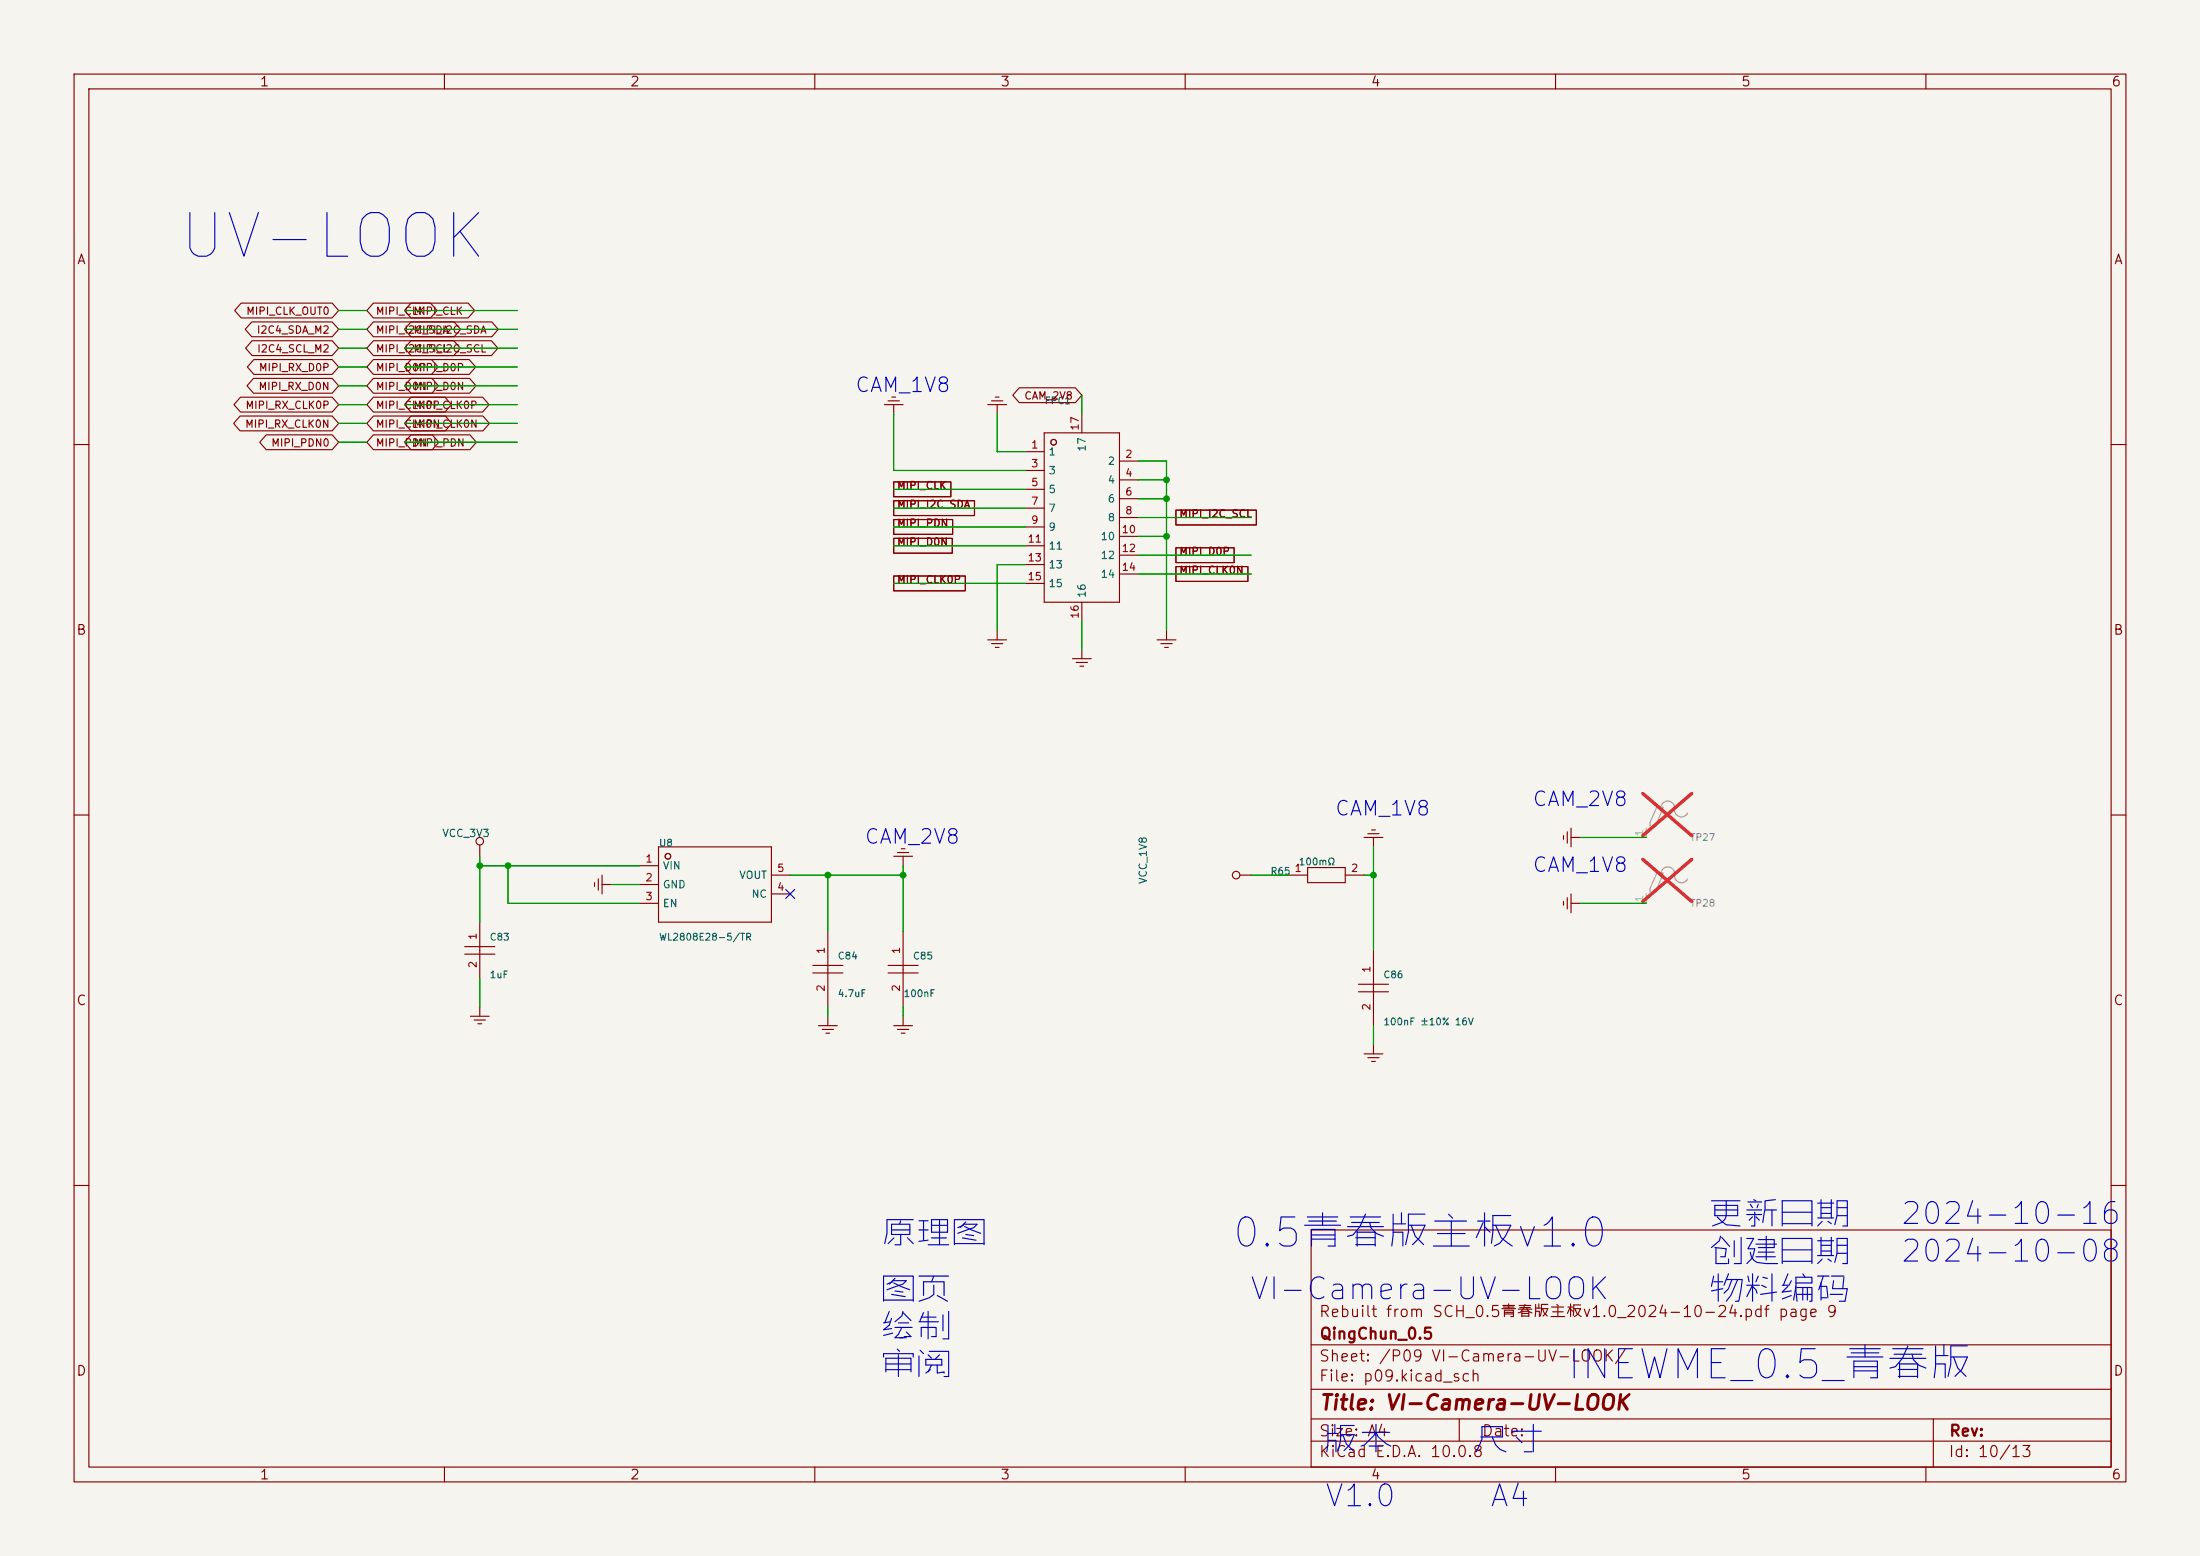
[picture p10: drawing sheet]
<svg xmlns="http://www.w3.org/2000/svg" width="297mm" height="210mm" viewBox="0 0 297 210" stroke-linecap="round" stroke-linejoin="round" font-family="sans-serif">
<path d="M0 0h297v210h-297z" fill="#f5f4ef" stroke="#f5f4ef" stroke-width=".14"/>
<g fill="none" stroke="#840000" stroke-width=".15">
<path d="M10 10h277v190h-277zM12 12h273v186h-273zM60 10v2M110 10v2M160 10v2M210 10v2M260 10v2M32.4 56.1h12.4l.9 1.1-.9 1h-12.4l-.9-1zM32.5 53.6h12.3l.9 1-.9 1h-12.3l-.9-1zM32.6 40.9h12.2l.9 1-.9 1h-12.2l-.9-1zM34 43.4h10.8l.9 1.1-.9 1h-10.8l-.9-1zM34 46h10.8l.9 1-.9 1h-10.8l-.8-1z"/>
<path d="M34.2 51.1h10.6l.9 1-.9 1h-10.6l-.9-1zM34.3 48.5h10.5l.9 1-.9 1h-10.5l-.9-1zM35.9 58.7h8.9l.9 1-.9 1h-8.9l-.8-1zM50.4 40.9h7.7l.9 1-.9 1h-7.7l-.9-1zM50.4 43.4h10.9l.9 1.1-.9 1h-10.9l-.9-1zM50.4 46h10.9l.8 1-.8 1h-10.9l-.9-1zM50.4 53.6h9.7l.8 1-.8 1h-9.7l-.9-1zM50.4 48.5h7.9l.8 1-.8 1h-7.9l-.9-1zM50.4 51.1h7.9l.9 1-.9 1h-7.9l-.9-1zM50.4 58.7h8l.8 1-.8 1h-8l-.9-1zM50.4 56.1h9.7l.9 1.1-.9 1h-9.7l-.9-1zM55.5 58.7h7.9l.9 1-.9 1h-7.9l-.9-1z"/>
<path d="M55.5 56.1h9.7l.9 1.1-.9 1h-9.7l-.9-1zM55.5 46h10.8l.9 1-.9 1h-10.8l-.9-1zM55.5 48.5h7.8l.9 1-.9 1h-7.8l-.9-1zM55.5 40.9h7.7l.9 1-.9 1h-7.7l-.9-1zM55.5 43.4h10.9l.9 1.1-.9 1h-10.9l-.9-1zM55.5 51.1h7.9l.9 1-.9 1h-7.9l-.9-1zM55.5 53.6h9.7l.8 1-.8 1h-9.7l-.9-1zM119.4 54.6h2.5M119.9 54.1h1.5M120.4 53.6h.5M120.6 54.6v1.3M133.3 54.6h2.6"/>
<path d="M133.9 54.1h1.5M134.4 53.6h.5M134.6 54.6v1.3M137.6 52.3h7.6l.8 1-.8 1h-7.6l-.9-1zM141 58.4h10.1v22.9h-10.1zM146 55.9v2.5M10 60h2M120.6 70.1h8v2h-8zM120.6 65h7.8v2h-7.8zM120.6 67.6h11v2h-11zM120.6 72.7h8v2h-8zM120.6 77.7h9.7v2h-9.7z"/>
<path d="M138.4 61h2.6M138.4 63.5h2.6M138.4 66h2.6M138.4 68.6h2.6M138.4 71.1h2.6M138.4 73.7h2.6M138.4 76.2h2.6M138.4 78.7h2.6M151.1 62.2h2.6M151.1 64.8h2.6M151.1 67.3h2.6M151.1 69.9h2.6"/>
<path d="M151.1 72.4h2.6M151.1 74.9h2.6M151.1 77.5h2.6M158.7 76.5h9.8v2h-9.8zM158.7 68.8h10.9v2.1h-10.9zM158.7 73.9h7.9v2h-7.9zM285 60h2M133.3 86.4h2.6M133.9 86.9h1.5M134.4 87.4h.5M134.6 85.1v1.3M144.8 88.9h2.5"/>
<path d="M145.3 89.4h1.5M145.8 89.9h.5M146 81.3v2.5M146 87.6v1.3M156.2 86.4h2.5M156.7 86.9h1.5M157.2 87.4h.5M157.5 85.1v1.3M10 110h2M64.8 114v1.6M80.3 119.1v.5M80.8 118.6v1.5"/>
<path d="M81.3 118.1v2.6M81.3 119.4h1.2M86.4 119.4h2.5M86.4 116.8h2.5M88.9 114.3h15.2v10.2h-15.2zM104.1 118.1h2.6M120.6 115.6h2.6M121.2 115.1h1.5M121.7 114.6h.5M121.9 115.6v1.2M167.4 118.1h1.5M174 118.1h2.5"/>
<path d="M176.5 117.1h5.1v2h-5.1zM181.6 118.1h2.5M184.1 113h2.6M184.7 112.5h1.5M185.2 112h.5M185.4 113v1.3M211.1 112.8v.5M211.6 112.3v1.5M212.1 111.8v2.5M212.1 113h1.3M285 110h2M62.7 127.8h4.1"/>
<path d="M62.7 128.8h4.1M63.5 137.2h2.5M64 137.7h1.5M64.5 138.2h.5M64.8 124.5v7.6M64.8 135.9v1.3M86.4 121.9h2.5M104.1 120.7h2.6M109.7 130.3h4.1M109.7 131.3h4.1M110.5 138.4h2.5M111 138.9h1.5"/>
<path d="M111.5 139.4h.5M111.8 125.7v10.2M111.8 137.2v1.2M119.9 130.3h4.1M119.9 131.3h4.1M120.6 138.4h2.6M121.2 138.9h1.5M121.7 139.4h.5M121.9 125.7v10.2M121.9 137.2v1.2M183.4 132.8h4.1M183.4 133.9h4.1"/>
<path d="M185.4 128.3v10.1M211.1 121.7v.5M211.6 121.2v1.5M212.1 121.9h1.3M212.1 120.7v2.5M184.1 142.2h2.6M184.7 142.7h1.5M185.2 143.3h.5M185.4 141v1.2M10 160h2M177 166h108v32h-108zM285 160h2"/>
<path d="M60 198v2M110 198v2M160 198v2M177 194.5h108M177 191.5h108M177 187.5h108M177 181.5h108M197 191.5v3M210 198v2M260 198v2M261 191.5v6.5"/>
<circle cx="142.2" cy="59.7" r=".38"/>
<circle cx="64.8" cy="113.5" r=".51"/>
<circle cx="90.2" cy="115.6" r=".38"/>
<circle cx="166.9" cy="118.1" r=".51"/>
</g>
<path d="M222.2 111.8v1.2M222.8 111.5v-.5l1-2.3 .7 .3-1 2.5-.5 .3M224.3 117.6a.93 .93 0 0 1 1.1-.6 .93 .93 0 0 1 .7 1.1 .94 .94 0 0 0 .6 1 .94 .94 0 0 0 1.1-.5M224.3 108.7a.93 .93 0 0 1 1.1-.6 .93 .93 0 0 1 .7 1.1 .94 .94 0 0 0 .6 1 .94 .94 0 0 0 1.1-.5M222.2 120.7v1.2M222.8 120.4v-.5l1-2.3 .7 .3-1 2.5-.5 .3" fill="none" stroke="#9c9b98" stroke-width=".15"/>
<path d="M221.8 116l6.6 5.7M221.8 107.1l6.6 5.7M228.4 116l-6.6 5.7M228.4 107.1l-6.6 5.7" fill="none" stroke="#e12e31" stroke-width=".46"/>
<g fill="none" stroke="#009600" stroke-width=".15">
<path d="M45.7 41.9h3.8M45.7 44.5h3.8M45.7 47h3.8M45.7 54.6h3.8M45.7 57.2h3.8M45.7 59.7h3.8M45.7 49.5h3.8M45.7 52.1h3.8M54.6 41.9h15.2M54.6 44.5h15.2M54.6 47h15.2M54.6 54.6h15.2"/>
<path d="M54.6 57.2h15.2M54.6 59.7h15.2M54.6 49.5h15.2M54.6 52.1h15.2M120.6 55.9v7.6h17.8M134.6 55.9v5.1h3.8M146 53.3v2.6M120.6 78.7h17.8M120.6 66h17.8M120.6 68.6h17.8M120.6 71.1h17.8M120.6 73.7h17.8"/>
<path d="M138.4 76.2h-3.8v8.9M153.7 72.4h3.8M153.7 62.2h3.8v22.9M153.7 64.8h3.8M153.7 69.9h15.2M153.7 74.9h15.2M153.7 77.5h15.2M153.7 67.3h3.8M146 83.8v3.8M64.8 116.8h21.6M64.8 115.6v8.9M68.6 116.8v5.1h17.8"/>
<path d="M82.5 119.4h3.9M106.7 118.1h15.2M111.8 118.1v7.6M121.9 116.8v8.9M168.9 118.1h5.1M184.1 118.1h1.3M185.4 114.3v14M213.4 113h8.8M64.8 132.1v3.8M111.8 135.9v1.3M121.9 135.9v1.3M185.4 138.4v2.6"/>
<path d="M213.4 121.9h8.8"/>
</g>
<path d="M106.1 120l1.2 1.3M107.3 120l-1.2 1.3" fill="none" stroke="#000084" stroke-width=".15"/>
<g fill="#009600">
<circle cx="157.5" cy="67.3" r=".46"/>
<circle cx="157.5" cy="64.8" r=".46"/>
<circle cx="157.5" cy="72.4" r=".46"/>
<circle cx="68.6" cy="116.8" r=".46"/>
<circle cx="64.8" cy="116.8" r=".46"/>
<circle cx="111.8" cy="118.1" r=".46"/>
<circle cx="121.9" cy="118.1" r=".46"/>
<circle cx="185.4" cy="118.1" r=".46"/>
</g>
<text font-size="5.9" fill="#0000c2" x="23.6" y="36.4">UV-LOOK</text>
<g font-size="3.9" fill="#0000c2">
<text x="166" y="169.4">0.5青春版主板v1.0</text>
<text x="211.2" y="187.1">INEWME_0.5_青春版</text>
</g>
<g font-size="3.2" fill="#0000c2">
<text x="230.4" y="166.4">更新日期</text>
<text x="118.6" y="169">原理图</text>
<text x="230.4" y="171.5">创建日期</text>
<text x="118.6" y="176.6">图页</text>
<text x="230.4" y="176.6">物料编码</text>
<text x="118.6" y="181.7">绘制</text>
<text x="118.6" y="186.8">审阅</text>
<text x="178.3" y="196.9">版本</text>
<text x="198.7" y="196.9">尺寸</text>
</g>
<g font-size="2.9" fill="#0000c2">
<text x="256.3" y="166">2024-10-16</text>
<text x="256.3" y="171.1">2024-10-08</text>
<text x="168.5" y="176.2">VI-Camera-UV-LOOK</text>
<text x="178.6" y="204.1">V1.0</text>
<text x="200.9" y="204.1">A4</text>
</g>
<g font-size="2" fill="#0000c2">
<text x="115.3" y="53.4">CAM_1V8</text>
<text x="180.1" y="110.6">CAM_1V8</text>
<text x="206.7" y="109.3">CAM_2V8</text>
<text x="116.6" y="114.4">CAM_2V8</text>
<text x="206.7" y="118.2">CAM_1V8</text>
</g>
<text font-size="2" fill="#840000" x="178" y="190.8">Title: VI-Camera-UV-LOOK</text>
<g font-size="1.5" fill="#840000">
<text x="178" y="178.1">Rebuilt from SCH_0.5青春版主板v1.0_2024-10-24.pdf page 9</text>
<text x="178" y="184.1">Sheet: /P09 VI-Camera-UV-LOOK/</text>
<text x="178" y="181.1">QingChun_0.5</text>
<text x="178" y="186.8">File: p09.kicad_sch</text>
<text x="178" y="197">KiCad E.D.A. 10.0.8</text>
<text x="178" y="194.2">Size: A4</text>
<text x="200" y="194.2">Date:</text>
<text x="263" y="197">Id: 10/13</text>
<text x="263" y="194.2">Rev:</text>
</g>
<g font-size="1.3" fill="#840000">
<text x="35" y="12">1</text>
<text x="85" y="12">2</text>
<text x="135" y="12">3</text>
<text x="185" y="12">4</text>
<text x="235" y="12">5</text>
<text x="285" y="12">6</text>
<text x="10.3" y="36">A</text>
<text x="285.3" y="36">A</text>
<text x="10.2" y="86">B</text>
<text x="285.2" y="86">B</text>
<text x="10.2" y="136">C</text>
<text x="285.2" y="136">C</text>
<text x="10.2" y="186">D</text>
<text x="285.2" y="186">D</text>
<text x="35" y="200">1</text>
<text x="85" y="200">2</text>
<text x="135" y="200">3</text>
<text x="185" y="200">4</text>
<text x="235" y="200">5</text>
<text x="285" y="200">6</text>
</g>
<g font-size="1" fill="#840000">
<text x="33.2" y="42.7">MIPI_CLK_OUT0</text>
<text x="34.6" y="45.3">I2C4_SDA_M2</text>
<text x="34.6" y="47.8">I2C4_SCL_M2</text>
<text x="50.7" y="42.7">MIPI_CLK</text>
<text x="50.7" y="45.3">MIPI_I2C_SDA</text>
<text x="50.7" y="47.8">MIPI_I2C_SCL</text>
<text x="55.7" y="47.8">MIPI_I2C_SCL</text>
<text x="55.7" y="42.7">MIPI_CLK</text>
<text x="55.7" y="45.3">MIPI_I2C_SDA</text>
<text x="34.8" y="52.9">MIPI_RX_D0N</text>
<text x="34.9" y="50.4">MIPI_RX_D0P</text>
<text x="50.7" y="50.4">MIPI_D0P</text>
<text x="50.7" y="52.9">MIPI_D0N</text>
<text x="55.7" y="50.4">MIPI_D0P</text>
<text x="55.7" y="52.9">MIPI_D0N</text>
<text x="33" y="58">MIPI_RX_CLK0N</text>
<text x="33.1" y="55.4">MIPI_RX_CLK0P</text>
<text x="50.7" y="55.4">MIPI_CLK0P</text>
<text x="50.7" y="58">MIPI_CLK0N</text>
<text x="55.7" y="58">MIPI_CLK0N</text>
<text x="55.7" y="55.4">MIPI_CLK0P</text>
<text x="138.2" y="54.2">CAM_2V8</text>
<text x="36.5" y="60.5">MIPI_PDN0</text>
<text x="50.7" y="60.5">MIPI_PDN</text>
<text x="55.7" y="60.5">MIPI_PDN</text>
<text x="121" y="71.4">MIPI_PDN</text>
<text x="121" y="66.3">MIPI_CLK</text>
<text x="121" y="68.8">MIPI_I2C_SDA</text>
<text x="159.1" y="70.1">MIPI_I2C_SCL</text>
<text x="121" y="73.9">MIPI_D0N</text>
<text x="159.1" y="77.7">MIPI_CLK0N</text>
<text x="159.1" y="75.2">MIPI_D0P</text>
<text x="121" y="79">MIPI_CLK0P</text>
</g>
<g font-size="1" fill="#a90000">
<text x="145.9" y="58.2" transform="rotate(-90 145.9 58.2)">17</text>
<text x="139.1" y="60.8">1</text>
<text x="139.1" y="63.3">3</text>
<text x="139.1" y="65.9">5</text>
<text x="151.8" y="62">2</text>
<text x="151.8" y="64.6">4</text>
<text x="139.1" y="68.4">7</text>
<text x="139.1" y="70.9">9</text>
<text x="151.8" y="67.1">6</text>
<text x="151.8" y="69.7">8</text>
<text x="138.6" y="73.5">11</text>
<text x="138.6" y="76">13</text>
<text x="151.3" y="72.2">10</text>
<text x="151.3" y="74.7">12</text>
<text x="151.3" y="77.3">14</text>
<text x="138.6" y="78.6">15</text>
<text x="145.9" y="83.6" transform="rotate(-90 145.9 83.6)">16</text>
<text x="87.1" y="116.7">1</text>
<text x="87.1" y="119.2">2</text>
<text x="104.8" y="117.9">5</text>
<text x="174.7" y="117.9">1</text>
<text x="182.3" y="117.9">2</text>
<text x="87.1" y="121.7">3</text>
<text x="104.8" y="120.5">4</text>
<text x="64.6" y="130.8" transform="rotate(-90 64.6 130.8)">2</text>
<text x="64.6" y="126.9" transform="rotate(-90 64.6 126.9)">1</text>
<text x="111.6" y="128.8" transform="rotate(-90 111.6 128.8)">1</text>
<text x="121.7" y="128.8" transform="rotate(-90 121.7 128.8)">1</text>
<text x="185.2" y="131.4" transform="rotate(-90 185.2 131.4)">1</text>
<text x="111.6" y="133.9" transform="rotate(-90 111.6 133.9)">2</text>
<text x="121.7" y="133.9" transform="rotate(-90 121.7 133.9)">2</text>
<text x="185.2" y="136.5" transform="rotate(-90 185.2 136.5)">2</text>
</g>
<g font-size="1" fill="#006464">
<text x="141.5" y="61.7">1</text>
<text x="141.5" y="64.3">3</text>
<text x="146.8" y="61" transform="rotate(-90 146.8 61)">17</text>
<text x="149.5" y="63">2</text>
<text x="149.5" y="65.5">4</text>
<text x="141.5" y="66.8">5</text>
<text x="141.5" y="69.3">7</text>
<text x="141.5" y="71.9">9</text>
<text x="149.5" y="68.1">6</text>
<text x="149.5" y="70.6">8</text>
<text x="141.5" y="74.4">11</text>
<text x="141.5" y="77">13</text>
<text x="148.5" y="73.1">10</text>
<text x="148.5" y="75.7">12</text>
<text x="141.5" y="79.5">15</text>
<text x="146.8" y="80.8" transform="rotate(-90 146.8 80.8)">16</text>
<text x="148.5" y="78.2">14</text>
<text x="59.6" y="113.2">VCC_3V3</text>
<text x="89.4" y="117.6">VIN</text>
<text x="99.7" y="118.9">VOUT</text>
<text x="155.1" y="119.4" transform="rotate(-90 155.1 119.4)">VCC_1V8</text>
<text x="89.4" y="120.1">GND</text>
<text x="89.4" y="122.7">EN</text>
<text x="101.4" y="121.4">NC</text>
</g>
<g font-size="1" fill="#a5a4a2">
<text x="222.1" y="113" transform="rotate(-90 222.1 113)">1</text>
<text x="222.1" y="121.9" transform="rotate(-90 222.1 121.9)">1</text>
</g>
<g font-size=".9" fill="#006464">
<text x="141" y="54.8">FPC1</text>
<text x="88.9" y="114.5">U8</text>
<text x="171.4" y="118.3">R65</text>
<text x="175.2" y="117">100mΩ</text>
<text x="66" y="127.2">C83</text>
<text x="88.9" y="127.2">WL2808E28-5/TR</text>
<text x="113" y="129.7">C84</text>
<text x="123.2" y="129.7">C85</text>
<text x="66" y="132.3">1uF</text>
<text x="113" y="134.8">4.7uF</text>
<text x="121.9" y="134.8">100nF</text>
<text x="186.7" y="132.3">C86</text>
<text x="186.7" y="138.6">100nF ±10% 16V</text>
</g>
<g font-size=".9" fill="#939391">
<text x="228.1" y="113.7">TP27</text>
<text x="228.1" y="122.6">TP28</text>
</g>
</svg>
